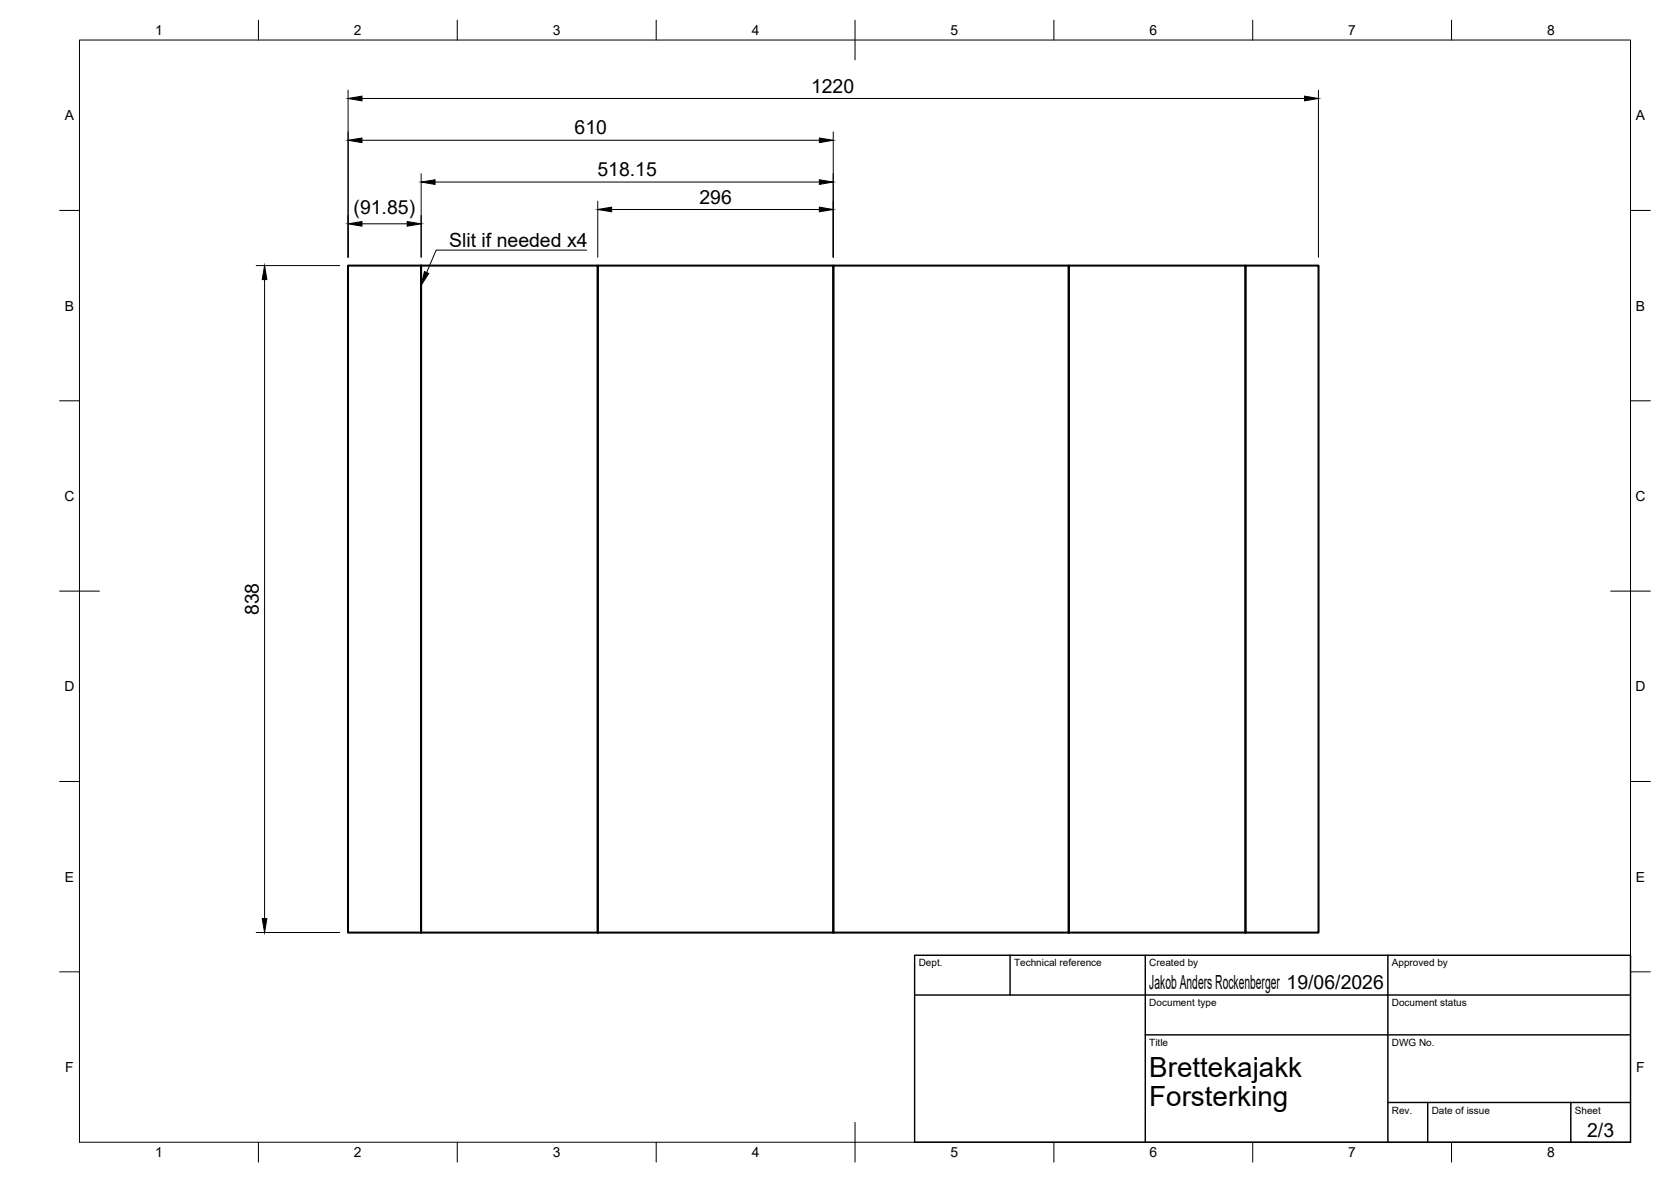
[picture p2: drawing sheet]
<svg xmlns="http://www.w3.org/2000/svg" width="420mm" height="297mm" viewBox="0 0 420 297" stroke-linecap="round" stroke-linejoin="round" font-family="sans-serif">
<!-- layer: Visible -->
<path d="M87.5 66.7h18.4v167.7h-18.4zM105.9 66.7h44.4v167.7h-44.4zM150.3 66.7h59.2v167.7h-59.2zM209.5 66.7h59.2v167.7h-59.2zM268.7 66.7h44.5v167.7h-44.5zM313.2 66.7h18.3v167.7h-18.3z" fill="none" stroke="#000" stroke-width=".51"/>
<!-- layer: BORDER -->
<g fill="none" stroke="#000" stroke-width=".25">
<path d="M20 10.1h390v276.9h-390zM65 5.1v5M115 5.1v5M165 5.1v5M215 5.1v10M265 5.1v5M315 5.1v5M365 5.1v5M15 52.9h5M410 52.9h5M15 100.7h5M410 100.7h5"/>
<path d="M15 148.6h10M405 148.6h10M15 196.4h5M410 196.4h5M15 244.2h5M410 244.2h5M65 287v5M115 287v5M165 287v5M215 282.1v9.9M265 287v5M315 287v5"/>
<path d="M365 287v5"/>
</g>
<!-- layer: TITLEBLOCK -->
<path d="M230 240.1h180v46.9h-180zM230 250h180M254 240.1v9.9M288 240.1v46.9M349 240.1v46.9M288 260.1h122M349 277.1h61M359 277.1v9.9M395 277.1v9.9" fill="none" stroke="#000" stroke-width=".36"/>
<!-- layer: FD_Dimensions -->
<g fill="none" stroke="#000" stroke-width=".25">
<path d="M87.5 22.7v42M91 24.8h237M91 35.2h115M209.5 33.2v31.5M331.5 22.7v42M91 56.2h11.4M105.9 43.7v21M109.4 45.7h96.6M150.3 50.6v14.1M153.8 52.6h52.2M64.4 66.7h21M66.5 70.3v160.6"/>
<path d="M64.4 234.3h21"/>
</g>
<path d="M87.5 24.8l3.5-.6v1.1zM87.5 35.2l3.5-.5v1.1zM206 34.7l3.5 .5-3.5 .6zM328 24.2l3.5 .6-3.5 .5zM87.5 56.2l3.5-.5v1.1zM102.4 55.7l3.5 .5-3.5 .6zM105.9 45.7l3.5-.5v1.1zM150.3 52.6l3.5-.5v1.1zM206 52.1l3.5 .5-3.5 .6zM206 45.2l3.5 .5-3.5 .6zM66.5 66.7l.6 3.6h-1.2zM65.9 230.9h1.2l-.6 3.4z" fill="#000" stroke="#000" stroke-width=".25"/>
<!-- layer: Leaders -->
<path d="M106.7 68.2l1.1 .5-1.9 3z" fill="#000" stroke="#000" stroke-width=".25"/>
<path d="M147.5 62.9h-37.8l-2.4 5.6" fill="none" stroke="#000" stroke-width=".25"/>
<g font-size="7">
<text x="289" y="270.6">Brettekajakk</text>
<text x="289" y="278.1">Forsterking</text>
</g>
<g font-size="4.9">
<text x="203.9" y="23.3">1220</text>
<text x="144.5" y="33.8">610</text>
<text x="150.2" y="44.3">518.15</text>
<text x="88.9" y="53.8">(91.85)</text>
<text x="175.9" y="51.2">296</text>
<text x="112.9" y="62.2">Slit if needed x4</text>
<text x="65.1" y="154.6" transform="rotate(-90 65.1 154.6)">838</text>
<text x="289" y="248.5">Jakob Anders Rockenberger 19/06/2026</text>
<text x="399.1" y="285.7">2/3</text>
</g>
<g font-size="3.5">
<text x="39" y="8.8">1</text>
<text x="89" y="8.8">2</text>
<text x="139" y="8.8">3</text>
<text x="189" y="8.8">4</text>
<text x="239" y="8.8">5</text>
<text x="289" y="8.8">6</text>
<text x="339" y="8.8">7</text>
<text x="389" y="8.8">8</text>
<text x="16.3" y="30.2">A</text>
<text x="411.3" y="30.2">A</text>
<text x="16.3" y="78">B</text>
<text x="411.3" y="78">B</text>
<text x="16.2" y="125.9">C</text>
<text x="411.2" y="125.9">C</text>
<text x="16.2" y="173.7">D</text>
<text x="411.2" y="173.7">D</text>
<text x="16.3" y="221.6">E</text>
<text x="411.3" y="221.6">E</text>
<text x="16.4" y="269.4">F</text>
<text x="411.4" y="269.4">F</text>
<text x="39" y="290.8">1</text>
<text x="89" y="290.8">2</text>
<text x="139" y="290.8">3</text>
<text x="189" y="290.8">4</text>
<text x="239" y="290.8">5</text>
<text x="289" y="290.8">6</text>
<text x="339" y="290.8">7</text>
<text x="389" y="290.8">8</text>
</g>
<g font-size="2.5">
<text x="231" y="242.9">Dept.</text>
<text x="255" y="242.9">Technical reference</text>
<text x="289" y="242.9">Created by</text>
<text x="350" y="242.9">Approved by</text>
<text x="289" y="252.8">Document type</text>
<text x="350" y="252.8">Document status</text>
<text x="289" y="262.9">Title</text>
<text x="350" y="262.9">DWG No.</text>
<text x="350" y="279.9">Rev.</text>
<text x="360" y="279.9">Date of issue</text>
<text x="396" y="279.9">Sheet</text>
</g>
</svg>
